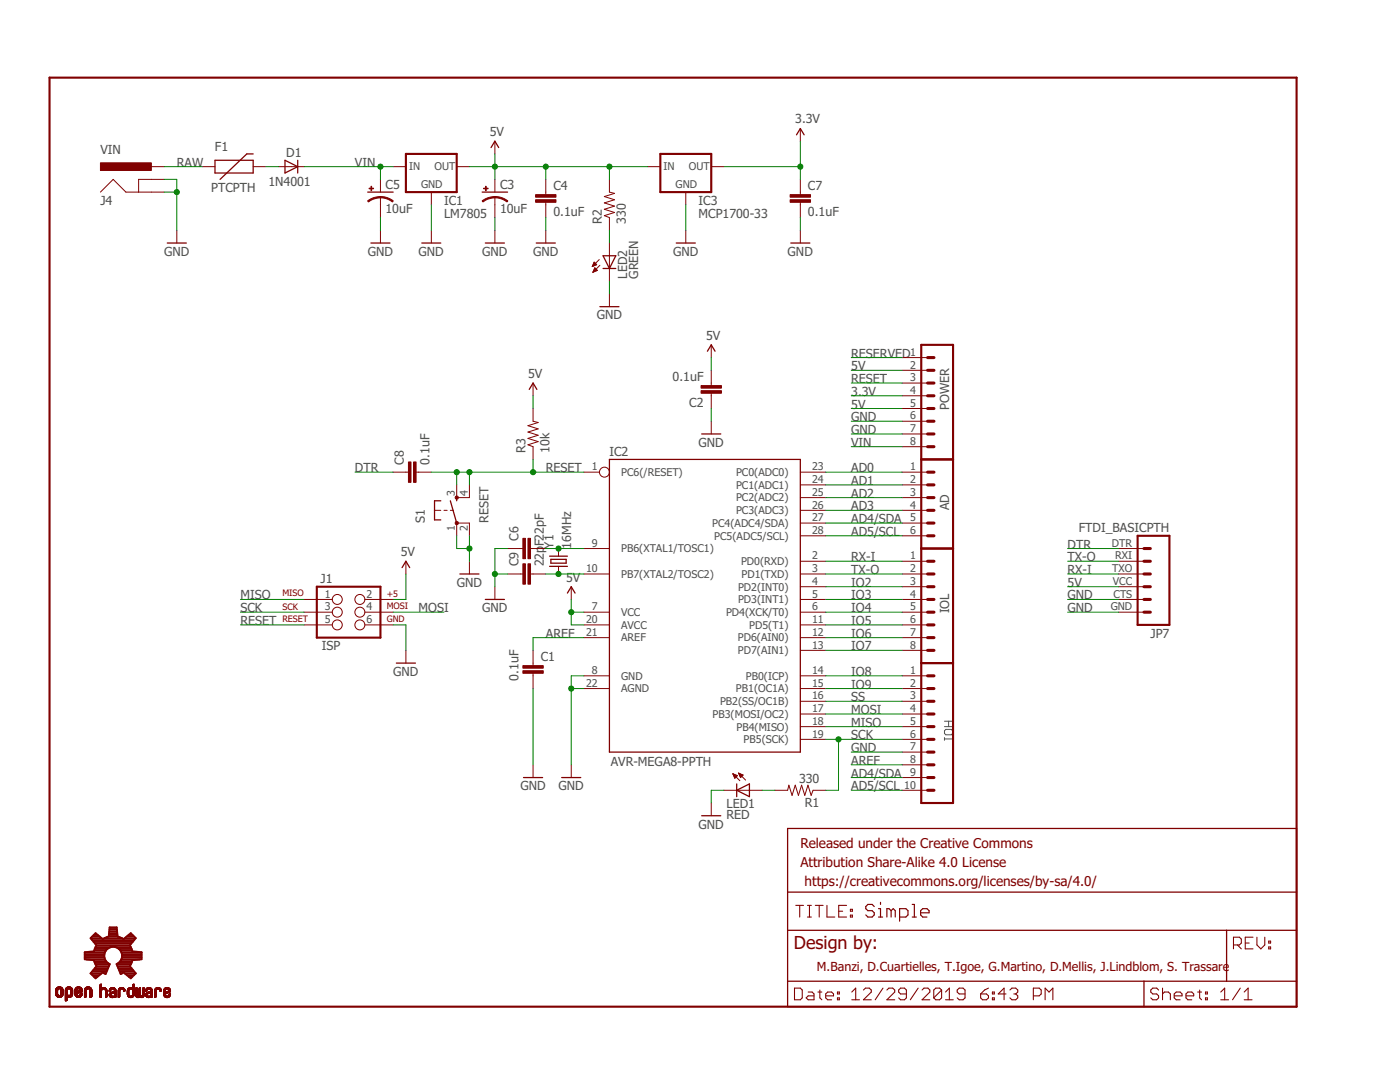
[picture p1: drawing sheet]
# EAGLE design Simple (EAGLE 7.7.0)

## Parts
AD  M06SIP  [1X06]
C1  0.1uF  CAPPTH2  [CAP-PTH-SMALL2]
C2  0.1uF  CAPPTH2  [CAP-PTH-SMALL2]
C3  10uF  CAP_POLPTH2  [CPOL-RADIAL-10UF-25V]
C4  0.1uF  CAPPTH2  [CAP-PTH-SMALL2]
C5  10uF  CAP_POLPTH2  [CPOL-RADIAL-10UF-25V]
C6  22pF  CAPPTH2  [CAP-PTH-SMALL2]
C7  0.1uF  CAPPTH2  [CAP-PTH-SMALL2]
C8  0.1uF  CAPPTH2  [CAP-PTH-SMALL2]
C9  22pF  CAPPTH2  [CAP-PTH-SMALL2]
D1  1N4001  DIODEPTH  [DIODE-1N4001]
F1  PTCPTH  [PTC]
FRAME2  FRAME-LETTER  [CREATIVE_COMMONS]
IC1  LM7805  V_REG_78XX-TO-220  [TO-220-ALT]
IC2  AVR-MEGA8-PPTH  [DIL28-3]
IC3  MCP1700-33  V_REG_78XXTO-92  [TO-92]
IOH  IOH  CONN_10"  [1X10]
IOL  M081X08  [1X08]
J1  ISP  AVR_SPI_PRG_6PTH  [2X3]
J4  VIN  POWER_JACKPTH_LOCK  [POWER_JACK_PTH_LOCK]
JP7  FTDI_BASICPTH  [FTDI_BASIC]
LED1  RED  LED5MM  [LED5MM]
LED2  GREEN  LED5MM  [LED5MM]
POWER  POWER  M081X08  [1X08]
R1  330  RESISTORAXIAL-0.3  [AXIAL-0.3]
R2  330  RESISTORAXIAL-0.3  [AXIAL-0.3]
R3  10k  RESISTORAXIAL-0.3  [AXIAL-0.3]
S1  RESET  TAC_SWITCHPTH  [TACTILE-PTH]
U$7  OSHW-LOGOM  [OSHW-LOGO-M]
Y1  16MHz  CRYSTALHC49US  [HC49US]

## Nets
3.3V: C7.1 IC3.3(OUT) POWER.4
5V: C2.2 C3.1(+) C4.1 IC1.OUT IC2.7(VCC) IC2.20(AVCC) IC3.2(IN) J1.2 JP7.VCC POWER.5 R2.P$2 R3.P$2
AD0: AD.1 IC2.23(PC0(ADC0))
AD1: AD.2 IC2.24(PC1(ADC1))
AD2: AD.3 IC2.25(PC2(ADC2))
AD3: AD.4 IC2.26(PC3(ADC3))
AD4/SDA: AD.5 IC2.27(PC4(ADC4/SDA)) IOH.9
AD5/SCL: AD.6 IC2.28(PC5(ADC5/SCL)) IOH.10
AREF: C1.1 IC2.21(AREF) IOH.8
DTR: C8.1 JP7.DTR
GND: C1.2 C2.1 C3.2(-) C4.2 C5.2(-) C6.1 C7.2 C9.1 IC1.GND IC2.8(GND) IC2.22(AGND) IC3.1(GND) IOH.7 J1.6 J4.GND J4.GNDBREAK JP7.CTS JP7.GND LED1.K(C) LED2.K(C) POWER.6 POWER.7 S1.1 S1.2
IO2: IC2.4(PD2(INT0)) IOL.3
IO3: IC2.5(PD3(INT1)) IOL.4
IO4: IC2.6(PD4(XCK/T0)) IOL.5
IO5: IC2.11(PD5(T1)) IOL.6
IO6: IC2.12(PD6(AIN0)) IOL.7
IO7: IC2.13(PD7(AIN1)) IOL.8
IO8: IC2.14(PB0(ICP)) IOH.1
IO9: IC2.15(PB1(OC1A)) IOH.2
MISO: IC2.18(PB4(MISO)) IOH.5 J1.1
MOSI: IC2.17(PB3(MOSI/OC2)) IOH.4 J1.4
N$1: LED1.A R1.P$2
N$2: LED2.A R2.P$1
N$3: C6.2 IC2.9(PB6(XTAL1/TOSC1)) Y1.2
N$4: C9.2 IC2.10(PB7(XTAL2/TOSC2)) Y1.1
N$6: D1.A F1.P$2
RAW: F1.P$1 J4.PWR
RESERVED: POWER.1
RESET: C8.2 IC2.1(PC6(/RESET)) J1.5 POWER.3 R3.P$1 S1.3 S1.4
RX-I: IC2.2(PD0(RXD)) IOL.1 JP7.TXO
SCK: IC2.19(PB5(SCK)) IOH.6 J1.3 R1.P$1
SS: IC2.16(PB2(SS/OC1B)) IOH.3
TX-O: IC2.3(PD1(TXD)) IOL.2 JP7.RXI
VIN: C5.1(+) D1.C IC1.IN POWER.8
Unconnected: POWER.2

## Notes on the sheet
- M.Banzi, D.Cuartielles, T.Igoe, G.Martino, D.Mellis, J.Lindblom, S. Trassare

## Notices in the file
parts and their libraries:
SparkFun-Connectors: Licensing: Creative Commons ShareAlike 4.0 International - https://creativecommons.org/licenses/by-sa/4.0
SparkFun-Aesthetics: Released under the Creative Commons Attribution Share-Alike 4.0 License
SparkFun-Aesthetics: https://creativecommons.org/licenses/by-sa/4.0
